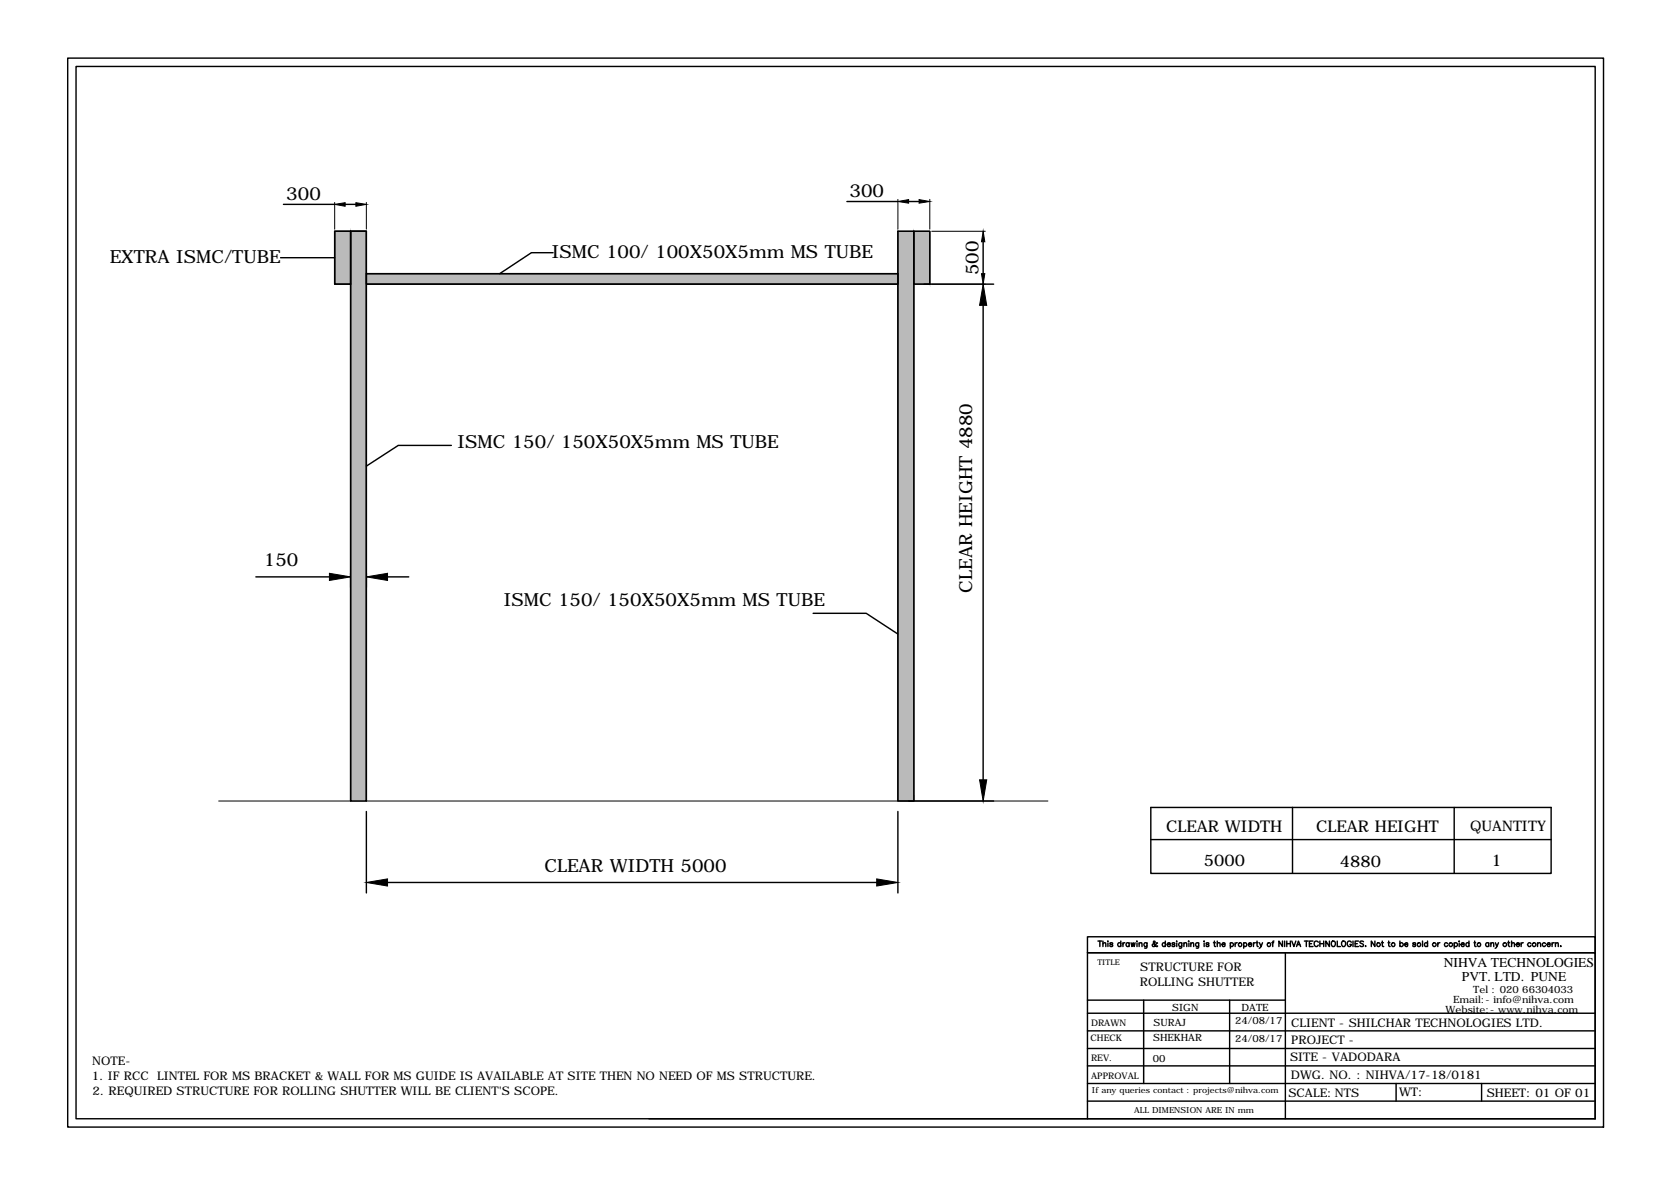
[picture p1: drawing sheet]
<svg xmlns="http://www.w3.org/2000/svg" width="297mm" height="210mm" viewBox="0 0 297 210" stroke-linecap="round" stroke-linejoin="round" font-family="sans-serif">
<!-- layer: 0 -->
<g fill="none" stroke="#000" stroke-width=".25">
<path d="M12 10.3h273v190h-273zM13.5 11.8h270.1v187h-270.1zM50.4 36.3h9.1M61.4 36.3h1.9M150.6 35.8h9M161.5 35.8h1.9M49.9 45.8h9.6M59.5 41.1h2.8v9.4h-2.8zM62.3 41.1h-2.8v9.4h2.8M62.3 41.1h2.8v101.3h-2.8zM62.3 41.1h2.8M62.3 50.5h97.3"/>
<path d="M65.1 48.6h94.5v1.9h-94.5zM65.1 48.6h94.5M98.3 44.9h-3.8l-5.7 3.7M159.6 41.1h2.8v101.3h-2.8zM162.4 41.1h2.9v9.4h-2.9zM164.3 50.5h12.3M174.8 43v5.6M174.8 54.3v84.3M80.2 79.2h-9.4l-5.7 3.6M45.5 102.5h13.1M62.3 101.9v2.5M65.1 101.9v2.5"/>
<path d="M68.9 102.5h3.8M144.5 109h9.5l5.6 3.7M62.3 142.4v-101.3h2.8v101.3M65.1 144.2v14.5M68.9 156.8h86.9M159.6 144.2v14.5M161.5 142.4h15.1M204.6 143.5h71.1v11.7h-71.1zM204.6 149.2h71.1M229.8 143.5v11.7M258.5 143.5v11.7M193.3 177.8h35.2"/>
<path d="M195.2 167.3h.6M195.5 167.3v.9M196.1 167.8l.2-.2h.2l.1 .6M196.1 167.3v.9M196.9 167.3h.1M196.9 167.6v.6M197.8 167.7l-.2-.1h-.3v.1l.5 .2v.3h-.3l-.2-.1M199.2 167.7a.3 .3 0 0 0-.4 0 .3 .3 0 0 0 0 .4 .3 .3 0 0 0 .4 0M199.2 167.3v.9M199.6 167.6v.6M200 167.6h-.3l-.1 .3M200.7 167.7a.3 .3 0 0 0-.4 0 .3 .3 0 0 0 0 .4 .3 .3 0 0 0 .4 0"/>
<path d="M200.7 167.6v.6M201.1 167.6l.1 .6 .2-.6 .2 .6 .2-.6M202.1 167.3h.1M202.1 167.6v.6M202.5 167.8l.2-.2h.3v.6M202.5 167.6v.6M203.3 177.8v14.8M203.9 167.6l-.1 .8-.3 .1M203.9 167.7a.3 .3 0 0 0-.5 0 .3 .3 0 0 0 0 .4 .3 .3 0 0 0 .5 0M205.8 167.6h-.2a.64 .64 0 0 1-.7 .6v-.3l.4-.4-.1-.2-.2 .1 .2 .4 .3 .4h.2l.1-.1M207.2 167.7a.3 .3 0 0 0-.5 0 .3 .3 0 0 0 0 .4 .3 .3 0 0 0 .5 0M207.2 167.3v.9"/>
<path d="M207.5 167.9l.5-.1a.3 .3 0 0 0-.4-.1 .3 .3 0 0 0 0 .4 .3 .3 0 0 0 .4 0M208.8 167.7l-.1-.1h-.3v.2l.4 .1v.2l-.1 .1h-.3l-.1-.1M209.1 167.3h.1M209.2 167.6v.6M210.1 167.6l-.1 .8-.4 .1M210.1 167.7a.3 .3 0 0 0-.5 0 .3 .3 0 0 0 0 .4 .3 .3 0 0 0 .5 0M210.5 167.8l.2-.2h.2l.1 .6M210.5 167.6v.6M211.3 167.3h.1zM211.3 167.6v.6M211.7 167.8l.2-.2h.2l.1 .6M211.7 167.6v.6"/>
<path d="M213.1 167.6l-.1 .8-.3 .1M213.1 167.7a.3 .3 0 0 0-.5 0 .3 .3 0 0 0 0 .4 .3 .3 0 0 0 .5 0M214 167.3h.1M214.1 167.6v.6M214.9 167.7l-.2-.1h-.3v.2l.5 .1v.2l-.2 .1h-.3v-.1M215.7 167.6h.3M215.9 167.3v.7v.2h.2M216.4 167.8l.2-.2h.2l.1 .6M216.4 167.3v.9M217.2 167.9h.6a.3 .3 0 0 0-.4-.3 .3 .3 0 0 0-.1 .5l.1 .1 .4-.1M218.6 177.8v14.8M218.7 167.7l.1-.1a.33 .33 0 0 1 .5 .3 .33 .33 0 0 1-.5 .3l-.1-.1"/>
<path d="M218.7 167.6v.9M219.6 167.6v.6M219.9 167.6h-.2l-.1 .3M221.1 167.7a.3 .3 0 0 1 .4 0 .3 .3 0 0 1 0 .4 .3 .3 0 0 1-.4 0M221.1 167.6v.9M221.9 167.9h.6a.3 .3 0 0 0-.4-.3 .3 .3 0 0 0-.1 .5l.1 .1 .4-.1M222.8 167.6v.6M223.2 167.6h-.3l-.1 .3M223.3 167.6h.3M223.4 167.3v.7l.1 .2h.2M223.9 167.6l.3 .6 .2-.6M224.2 168.2l-.4 .3"/>
<path d="M226.1 167.6h.3M226.5 167.3l-.3 .1v.8M228 167.3v.9l-.7-.9v.9M228.4 167.3v.9M228.5 169.3v29.5M228.7 167.3v.9M228.7 167.7h.7M229.4 167.3v.9M229.6 167.3l.4 .9 .3-.9M230.5 168.2l.3-.9 .4 .9M230.6 167.9h.5M231.9 167.3h.7"/>
<path d="M232.2 167.3v.9M232.8 167.7h.3M233.4 167.3h-.6v.9h.6M234.3 167.5a.38 .38 0 0 0-.4-.2 .38 .38 0 0 0-.3 .3v.3a.37 .37 0 0 0 .3 .3 .37 .37 0 0 0 .4-.2M234.6 167.7h.7M234.6 167.3v.9M235.3 167.3v.9M236.3 167.3v.9l-.6-.9v.9M236.7 167.4l.2-.1a.47 .47 0 0 1 .5 .5 .47 .47 0 0 1-.6 .4l-.1-.3zM237.7 167.3v.9h.6M238.6 167.4l.1-.1a.47 .47 0 0 1 .5 .5 .47 .47 0 0 1-.6 .4l-.1-.3zM240.2 167.5a.38 .38 0 0 0-.4-.2 .38 .38 0 0 0-.3 .3v.3a.36 .36 0 0 0 .4 .3 .36 .36 0 0 0 .3-.3h-.2"/>
<path d="M240.5 167.3v.9M240.9 167.7h.4M241.5 167.3h-.6v.9h.6M242.4 167.4l-.2-.1-.5 .1 .1 .2 .5 .3v.3h-.4l-.2-.1M242.8 168.1v.1zM244.4 167.3v.9l-.6-.9v.9M245.6 167.6h.3M245.7 167.3l.1 .9h.2M246.7 167.6h.4M246.9 167.3v.7l.2 .2M248.8 167.7a.32 .32 0 0 1 .5-.1 .32 .32 0 0 1 0 .5 .32 .32 0 0 1-.5 0M248.8 167.3v.9"/>
<path d="M249.7 167.9h.5v-.3a.31 .31 0 0 0-.4 .1 .31 .31 0 0 0 0 .4 .31 .31 0 0 0 .4 0M251.6 167.7l-.1-.1h-.3v.2l.4 .1v.2l-.1 .1h-.3l-.1-.1M252.9 167.3v.9M253.8 167.7a.3 .3 0 0 0-.5 0 .3 .3 0 0 0 0 .4 .3 .3 0 0 0 .5 0M253.8 167.3v.9M255.6 167.6v.6M256 167.6h-.3l-.1 .3M257.3 167.7a.3 .3 0 0 0-.4 0 .3 .3 0 0 0 0 .4 .3 .3 0 0 0 .4 0M258.5 167.7a.32 .32 0 0 1 .5-.1 .32 .32 0 0 1 0 .5 .32 .32 0 0 1-.5 0M258.5 167.6v.9M259.3 167.3h.1M259.4 167.6v.6"/>
<path d="M259.7 167.9l.6-.1a.3 .3 0 0 0-.5-.1 .3 .3 0 0 0 0 .4 .3 .3 0 0 0 .5 0M261.1 167.7a.3 .3 0 0 0-.4 0 .3 .3 0 0 0 0 .4 .3 .3 0 0 0 .4 0M261.1 167.3v.9M262 167.6h.3M262.1 167.3l.1 .9h.2M264.6 167.7a.3 .3 0 0 0-.4 0 .3 .3 0 0 0 0 .4 .3 .3 0 0 0 .4 0M264.6 167.6v.6M265 167.8l.2-.2h.3v.6M265 167.6v.6M265.8 167.6l.3 .6 .3-.6M266.1 168.2l-.3 .3M268 167.6h.4"/>
<path d="M268.2 167.3v.7l.2 .2M268.7 167.8l.2-.2h.3v.6M268.7 167.3v.9M269.5 167.9h.6a.33 .33 0 0 0-.4-.3 .33 .33 0 0 0-.2 .3 .33 .33 0 0 0 .3 .3l.3-.1M270.4 167.6v.6M270.8 167.6h-.2l-.2 .3M272.1 167.7a.32 .32 0 0 0-.5-.1 .32 .32 0 0 0 0 .5 .32 .32 0 0 0 .5 0M273.3 167.8l.3-.2h.2l.1 .6M273.3 167.6v.6M274.7 167.7l-.1-.1a.33 .33 0 0 0-.4 .3 .33 .33 0 0 0 .4 .3l.1-.1M275 167.9l.6-.1a.3 .3 0 0 0-.5-.1 .3 .3 0 0 0 0 .4 .3 .3 0 0 0 .5 0M275.9 167.6v.6"/>
<path d="M276.3 167.6h-.3l-.1 .3M276.5 167.8l.2-.2h.3v.6M276.5 167.6v.6M277.4 168.1v.1zM115.4 198.8h168.2M193.3 198.8v-29.5h90.3h-90.3v-2.8h90.3v32.3M193.3 189.4h90.3M193.3 186.4h90.3M193.3 183.2h90.3M193.3 180.1h90.3M193.3 192.6h90.3M193.3 195.7h90.3"/>
<path d="M248.2 192.6v3.1M263.4 192.6v3.1"/>
<circle cx="220.4" cy="167.9" r=".32"/>
<circle cx="225.6" cy="167.9" r=".32"/>
<circle cx="245" cy="167.9" r=".32"/>
<circle cx="247.7" cy="167.9" r=".32"/>
<circle cx="252.2" cy="167.9" r=".32"/>
<circle cx="255" cy="167.9" r=".33"/>
<circle cx="257.9" cy="167.9" r=".33"/>
<circle cx="262.9" cy="167.9" r=".32"/>
<circle cx="267.5" cy="167.9" r=".33"/>
<circle cx="272.7" cy="167.9" r=".33"/>
</g>
<g fill="#bababa" stroke="#bababa" stroke-width=".18">
<path d="M59.5 41.1v9.4h2.8zM59.5 41.1h2.8v9.4z"/>
<path d="M159.6 41.1v9.4h2.8zM159.6 41.1h2.8v9.4z"/>
<path d="M162.4 41.1v9.4h2.9zM162.4 41.1h2.9v9.4z"/>
<path d="M65.1 48.6v1.9h94.5zM65.1 48.6h94.5v1.9z"/>
<path d="M62.3 41.1v9.4h2.8zM62.3 41.1h2.8v9.4z"/>
<path d="M159.6 50.5v91.9h2.8zM159.6 50.5h2.8v91.9z"/>
<path d="M62.3 41.1v101.3h2.8zM62.3 41.1h2.8v101.3z"/>
</g>
<path d="M59.5 36v4.7M65.1 36v4.7M159.6 35.4v5.3M165.3 35.4v5.3M62.3 41.1v101.3M65.1 41.1v101.3M162.4 50.5h2.9v-9.4h-5.7v101.3M162.4 41.1v101.3M165.6 41.1h9.5M165.6 50.5h9.5M38.9 142.4h147.4" fill="none" stroke="#000" stroke-width=".18"/>
<path d="M59.5 36.3l1.9-.3v.7zM63.3 36l1.8 .3-1.8 .4zM159.6 35.8l1.9-.3v.6zM163.4 35.5l1.9 .3-1.9 .3zM174.8 50.5l.6 3.8h-1.3zM174.8 41.1l.3 1.9h-.6zM174.5 48.6h.6l-.3 1.9zM58.6 101.9l3.7 .6-3.7 .7zM65.1 102.5l3.8-.6v1.3zM174.1 138.6h1.3l-.6 3.8zM65.1 156.8l3.8-.6v1.3zM155.8 156.2l3.8 .6-3.8 .7z" fill="#000" stroke="#000" stroke-width=".18"/>
<g font-size="3.2">
<text x="50.9" y="35.5">300</text>
<text x="151" y="35">300</text>
<text x="19.5" y="46.8">EXTRA ISMC/TUBE</text>
<text x="98.1" y="45.9">ISMC 100/ 100X50X5mm MS TUBE</text>
<text x="173.9" y="48.9" transform="rotate(-90 173.9 48.9)">500</text>
<text x="81.3" y="79.6">ISMC 150/ 150X50X5mm MS TUBE</text>
<text x="46.9" y="100.6">150</text>
<text x="89.5" y="107.7">ISMC 150/ 150X50X5mm MS TUBE</text>
<text x="172.8" y="105.3" transform="rotate(-90 172.8 105.3)">CLEAR HEIGHT 4880</text>
<text x="96.8" y="154.9">CLEAR WIDTH 5000</text>
</g>
<g font-size="2.9">
<text x="207.3" y="147.9">CLEAR WIDTH</text>
<text x="234" y="147.9">CLEAR HEIGHT</text>
<text x="214" y="154">5000</text>
<text x="238.2" y="154">4880</text>
<text x="265.1" y="154">1</text>
</g>
<text font-size="2.6" x="261.3" y="147.7">QUANTITY</text>
<g font-size="2.4">
<text x="256.6" y="171.8">NIHVA TECHNOLOGIES</text>
<text x="259.9" y="174.4">PVT. LTD. PUNE</text>
</g>
<g font-size="2.1">
<text x="202.7" y="172.6">STRUCTURE FOR</text>
<text x="202.6" y="175.3">ROLLING SHUTTER</text>
<text x="229.5" y="182.5">CLIENT - SHILCHAR TECHNOLOGIES LTD.</text>
<text x="229.5" y="185.5">PROJECT -</text>
<text x="16.3" y="191.9">1. IF RCC</text>
<text x="16.4" y="189.3">NOTE-</text>
<text x="27.9" y="191.9">LINTEL FOR MS BRACKET &amp; WALL FOR MS GUIDE IS AVAILABLE AT SITE THEN NO NEED OF MS STRUCTURE.</text>
<text x="229.3" y="188.6">SITE - VADODARA</text>
<text x="229.5" y="191.8">DWG. NO. : NIHVA/17-18/0181</text>
<text x="16.4" y="194.6">2. REQUIRED STRUCTURE FOR ROLLING SHUTTER WILL BE CLIENT'S SCOPE.</text>
<text x="229" y="194.9">SCALE: NTS</text>
<text x="248.7" y="194.9">WT:</text>
<text x="264.3" y="194.9">SHEET: 01 OF 01</text>
</g>
<g font-size="1.8">
<text x="208.4" y="179.6">SIGN</text>
<text x="220.7" y="179.6">DATE</text>
<text x="257" y="180">Website:- www.nihva.com</text>
<text x="258.3" y="178.2">Email:- info@nihva.com</text>
<text x="261.9" y="176.4">Tel : 020 66304033</text>
<text x="205" y="185.1">SHEKHAR</text>
<text x="205.1" y="182.4">SURAJ</text>
<text x="219.6" y="182">24/08/17</text>
<text x="219.6" y="185.2">24/08/17</text>
<text x="204.9" y="188.7">00</text>
</g>
<g font-size="1.6">
<text x="193.9" y="185.1">CHECK</text>
<text x="193.9" y="182.3">DRAWN</text>
<text x="193.9" y="188.6">REV.</text>
<text x="193.9" y="191.7">APPROVAL</text>
</g>
<g font-size="1.5">
<text x="194.1" y="194.2">If any queries contact : projects@nihva.com</text>
<text x="201.6" y="197.7">ALL DIMENSION ARE IN mm</text>
</g>
<text font-size="1.4" x="195.1" y="171.5">TITLE</text>
</svg>
